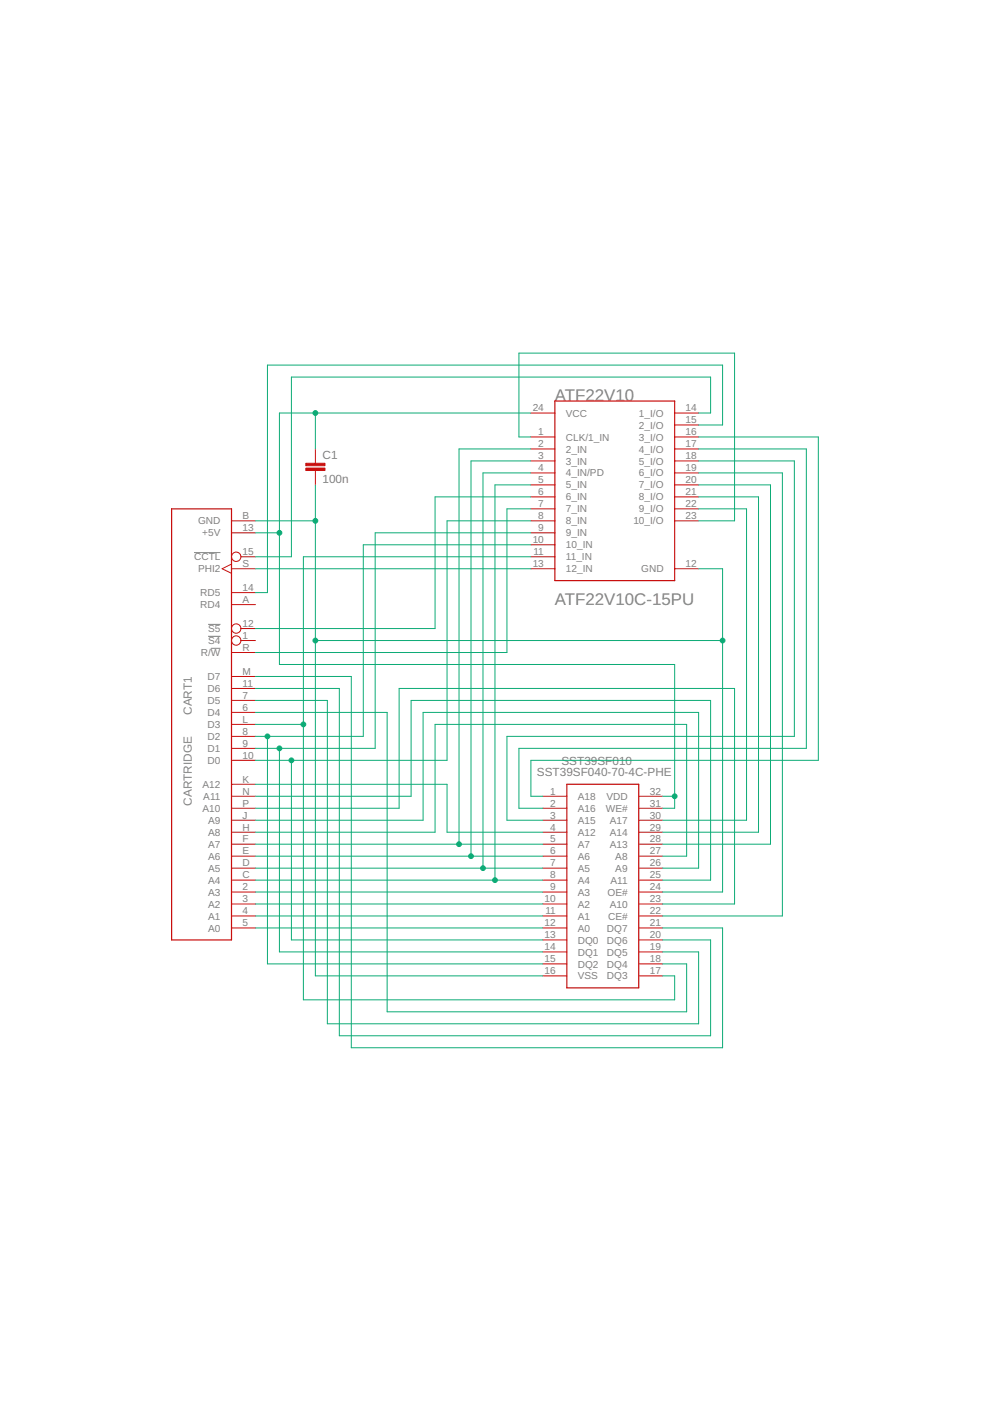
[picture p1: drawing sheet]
<svg xmlns="http://www.w3.org/2000/svg" width="210mm" height="297mm" viewBox="0 0 210 297" stroke-linecap="round" stroke-linejoin="round" font-family="sans-serif">
<path d="M41.1 117.2h5.6M44.1 134.9h2.6M44.1 132.4h2.6M44.7 137.5h2" fill="none" stroke="#808080" stroke-width=".21"/>
<path d="M117.6 85h25.4v38.1h-25.4zM36.4 107.9h12.7v91.4h-12.7zM120.2 166.3h15.2v43.1h-15.2z" fill="none" stroke="#c90d0c" stroke-width=".25"/>
<g fill="none" stroke="#c90d0c" stroke-width=".21">
<path d="M66.9 95.2v3M66.9 99.8v3M112.6 87.6h5.1M112.6 95.2h5.1M112.6 97.7h5.1M112.6 92.6l5.1 .1M143 87.6h.1M143 90.1h.1M143 92.6l.1 .1M143 95.2h.1M143 97.7h.1M143 87.6h5.1"/>
<path d="M143 95.2h5.1M143 97.7h5.1M143 92.6h5.1M143 90.1h5.1M49.1 113h5.1M49.1 110.4h5.1M49.1 119.6l-2 1 2 1M51.1 118h3.1M112.6 118l5.1 .1M112.6 113h5.1M112.6 110.4h5.1M112.6 102.8h5.1"/>
<path d="M112.6 105.3l5.1 .1M112.6 107.9h5.1M112.6 115.5h5.1M112.6 100.3h5.1M143 100.3h.1M143 102.8h.1M143 102.8h5.1M143 100.3h5.1M148.1 110.4h-5M148.1 105.3l-5 .1M148.1 107.9h-5M49.1 120.6h5.1"/>
<path d="M49.1 138.3h5.1M49.1 128.2h5.1M49.1 125.6h5.1M51.1 135.8h3.1M51.1 133.3h3.1M112.6 120.6h5.1M143 120.6h5.1M143 120.6h.1M49.1 158.7h5.1M49.1 156.1h5.1M49.1 153.6h5.1M49.1 151h5.1"/>
<path d="M49.1 148.5h5.1M49.1 146h5.1M49.1 143.4h5.1M49.1 179h5.1M49.1 176.4h5.1M49.1 173.9h5.1M49.1 171.4h5.1M49.1 168.8h5.1M49.1 166.3h5.1M49.1 161.2h5.1M115.1 179h5.1M115.1 176.4h5.1"/>
<path d="M115.1 173.9h5.1M115.1 171.4h5.1M115.1 168.8h5.1M135.4 179h5.1M135.4 176.4h5.1M135.4 173.9h5.1M135.4 171.4h5.1M135.4 168.8h5.1M49.1 196.7h5.1M49.1 194.2h5.1M49.1 191.7h5.1M49.1 189.1h5.1"/>
<path d="M49.1 186.6h5.1M49.1 184.1h5.1M49.1 181.5h5.1M115.1 196.7h5.1M115.1 194.2h5.1M115.1 191.7h5.1M115.1 189.1h5.1M115.1 186.6h5.1M115.1 184.1h5.1M115.1 181.5h5.1M115.1 199.3h5.1M135.4 196.7h5.1"/>
<path d="M135.4 194.2h5.1M135.4 191.7h5.1M135.4 189.1h5.1M135.4 186.6h5.1M135.4 184.1h5.1M135.4 181.5h5.1M135.4 199.3h5.1M115.1 201.8h5.1M115.1 204.4h5.1M115.1 206.9h5.1M135.4 201.8h5.1M135.4 204.4h5.1"/>
<path d="M135.4 206.9h5.1"/>
<circle cx="50.1" cy="118" r=".99"/>
<circle cx="50.1" cy="135.8" r=".99"/>
<circle cx="50.1" cy="133.3" r=".99"/>
</g>
<g fill="#c90d0c" stroke="#c90d0c" stroke-width=".21">
<path d="M64.8 99.3h4.1v.5h-4.1z"/>
<path d="M64.8 98.2h4.1v.5h-4.1z"/>
</g>
<g fill="none" stroke="#0dab76" stroke-width=".21">
<path d="M66.9 87.6v7.6M112.6 92.6h-2.6v-17.7h45.7v35.5h-7.6M112.6 87.6h-53.4v53.3h83.8v30.5h-2.5M112.6 97.7h-12.7v83.8M112.6 95.2h-15.3v83.8M148.1 90.1h5.1v-12.7h-96.5v48.2h-2.5M148.1 92.6h25.4v68.6h-60.9v7.6h2.5M148.1 95.2h22.9v63.5h-61v12.7h5.1M148.1 87.6h2.6v-7.7h-88.9v38.1h-7.6M148.1 97.7h20.3v58.4h-60.9v17.8h7.6M54.2 110.4h12.7M54.2 113h5"/>
<path d="M66.9 102.8v104.1h48.2M112.6 110.4h-17.8v50.8h-40.6M112.6 118h-48.3v94h78.7v-5.1h-2.5M112.6 113h-33.1v45.7h-25.3M112.6 102.8h-7.7v83.8M112.6 100.3h-10.2v83.8M112.6 105.3h-20.4v28h-38M112.6 115.5h-35.6v40.6h-22.8M112.6 107.9h-5.1v30.4h-53.3M148.1 100.3h17.8v93.9h-25.4M148.1 102.8h15.3v76.2h-22.9M148.1 105.3h12.7v71.1h-20.3"/>
<path d="M148.1 107.9h10.2v66h-17.8M54.2 120.6h58.4M66.9 135.8h86.3M148.1 120.6h5.1v68.5h-12.7M54.2 143.4h20.3v78.7h78.7v-25.4h-12.7M54.2 151h27.9v63.5h63.5v-10.1h-5.1M54.2 153.6h10.1M54.2 148.5h15.2v68.6h78.7v-15.3h-7.6M54.2 146h17.7v73.6h78.8v-20.3h-10.2M56.7 156.1v48.3h58.4M59.2 158.7v43.1h55.9M54.2 168.8h33v-20.3h63.5v38.1h-10.2"/>
<path d="M54.2 171.4h30.4v-25.4h71.1v45.7h-15.2M54.2 173.9h35.5v-22.9h58.4v33.1h-7.6M54.2 176.4h38v-22.8h53.4v27.9h-5.1M54.2 179h60.9M54.2 166.3h40.6v10.1h20.3M61.8 161.2v38.1h53.3M140.5 168.8h2.5M54.2 189.1h60.9M54.2 196.7h60.9M54.2 194.2h60.9M54.2 191.7h60.9M54.2 186.6h60.9"/>
<path d="M54.2 184.1h60.9M54.2 181.5h60.9"/>
</g>
<g fill="#0dab76" stroke="#0dab76" stroke-width=".21">
<circle cx="66.9" cy="135.8" r=".51"/>
<circle cx="153.2" cy="135.8" r=".51"/>
<circle cx="66.9" cy="110.4" r=".51"/>
<circle cx="143" cy="168.8" r=".51"/>
<circle cx="59.2" cy="113" r=".51"/>
<circle cx="66.9" cy="87.6" r=".51"/>
<circle cx="104.9" cy="186.6" r=".51"/>
<circle cx="102.4" cy="184.1" r=".51"/>
<circle cx="99.9" cy="181.5" r=".51"/>
<circle cx="97.3" cy="179" r=".51"/>
<circle cx="56.7" cy="156.1" r=".51"/>
<circle cx="59.2" cy="158.7" r=".51"/>
<circle cx="61.8" cy="161.2" r=".51"/>
<circle cx="64.3" cy="153.6" r=".51"/>
</g>
<g font-size="3.6" fill="#808080">
<text x="117.6" y="85">ATF22V10</text>
<text x="117.6" y="128.2">ATF22V10C-15PU</text>
</g>
<g font-size="2.5" fill="#808080">
<text x="68.4" y="97.3">C1</text>
<text x="68.4" y="102.4">100n</text>
<text x="40.7" y="151.6" transform="rotate(-90 40.7 151.6)">CART1</text>
<text x="113.8" y="164.6">SST39SF040-70-4C-PHE</text>
<text x="119" y="162.1">SST39SF010</text>
<text x="40.7" y="170.8" transform="rotate(-90 40.7 170.8)">CARTRIDGE</text>
</g>
<g font-size="2.1" fill="#808080">
<text x="112.9" y="87.2">24</text>
<text x="120" y="88.3">VCC</text>
<text x="135.5" y="88.3">1_I/O</text>
<text x="145.4" y="87.2">14</text>
<text x="145.4" y="89.8">15</text>
<text x="114.1" y="94.8">2</text>
<text x="114.1" y="92.3">1</text>
<text x="120" y="95.9">2_IN</text>
<text x="120" y="93.4">CLK/1_IN</text>
<text x="135.5" y="90.9">2_I/O</text>
<text x="135.5" y="93.4">3_I/O</text>
<text x="135.5" y="95.9">4_I/O</text>
<text x="145.4" y="92.3">16</text>
<text x="145.4" y="94.8">17</text>
<text x="114.1" y="97.4">3</text>
<text x="114.1" y="99.9">4</text>
<text x="120" y="98.5">3_IN</text>
<text x="120" y="101">4_IN/PD</text>
<text x="135.5" y="98.5">5_I/O</text>
<text x="135.5" y="101">6_I/O</text>
<text x="145.4" y="97.4">18</text>
<text x="145.4" y="99.9">19</text>
<text x="114.1" y="102.4">5</text>
<text x="114.1" y="105">6</text>
<text x="114.1" y="107.5">7</text>
<text x="120" y="103.6">5_IN</text>
<text x="120" y="106.1">6_IN</text>
<text x="135.5" y="103.6">7_I/O</text>
<text x="135.5" y="106.1">8_I/O</text>
<text x="145.4" y="102.4">20</text>
<text x="145.4" y="105">21</text>
<text x="145.4" y="107.5">22</text>
<text x="42" y="111.2">GND</text>
<text x="42.9" y="113.7">+5V</text>
<text x="51.4" y="112.6">13</text>
<text x="51.4" y="110.1">B</text>
<text x="114.1" y="110.1">8</text>
<text x="114.1" y="112.6">9</text>
<text x="120" y="108.6">7_IN</text>
<text x="120" y="111.2">8_IN</text>
<text x="120" y="113.7">9_IN</text>
<text x="134.3" y="111.2">10_I/O</text>
<text x="135.5" y="108.6">9_I/O</text>
<text x="145.4" y="110.1">23</text>
<text x="41.2" y="118.8">CCTL</text>
<text x="51.4" y="117.7">15</text>
<text x="112.9" y="115.1">10</text>
<text x="113.1" y="117.7">11</text>
<text x="120" y="116.3">10_IN</text>
<text x="120" y="118.8">11_IN</text>
<text x="42" y="121.3">PHI2</text>
<text x="51.4" y="120.2">S</text>
<text x="51.4" y="125.3">14</text>
<text x="112.9" y="120.2">13</text>
<text x="120" y="121.3">12_IN</text>
<text x="136" y="121.3">GND</text>
<text x="145.4" y="120.2">12</text>
<text x="42.5" y="129">RD4</text>
<text x="42.5" y="126.4">RD5</text>
<text x="51.4" y="127.8">A</text>
<text x="44.1" y="136.6">S4</text>
<text x="44.1" y="134">S5</text>
<text x="51.4" y="135.5">1</text>
<text x="51.4" y="132.9">12</text>
<text x="51.4" y="138">R</text>
<text x="42.6" y="139.1">R/W</text>
<text x="51.4" y="143.1">M</text>
<text x="44" y="149.3">D5</text>
<text x="44" y="146.7">D6</text>
<text x="44" y="144.2">D7</text>
<text x="51.4" y="148.2">7</text>
<text x="51.4" y="145.6">11</text>
<text x="44" y="154.3">D3</text>
<text x="44" y="151.8">D4</text>
<text x="51.4" y="155.8">8</text>
<text x="51.4" y="153.2">L</text>
<text x="51.4" y="150.7">6</text>
<text x="44" y="162">D0</text>
<text x="44" y="159.4">D1</text>
<text x="44" y="156.9">D2</text>
<text x="51.4" y="160.8">10</text>
<text x="51.4" y="158.3">9</text>
<text x="42.9" y="167">A12</text>
<text x="51.4" y="165.9">K</text>
<text x="42.9" y="172.1">A10</text>
<text x="43.1" y="169.6">A11</text>
<text x="51.4" y="173.5">J</text>
<text x="51.4" y="171">P</text>
<text x="51.4" y="168.5">N</text>
<text x="116.7" y="168.5">1</text>
<text x="116.7" y="171">2</text>
<text x="116.7" y="173.5">3</text>
<text x="122.5" y="169.6">A18</text>
<text x="122.5" y="172.1">A16</text>
<text x="128.4" y="172.1">WE#</text>
<text x="128.6" y="169.6">VDD</text>
<text x="137.8" y="168.5">32</text>
<text x="137.8" y="171">31</text>
<text x="137.8" y="173.5">30</text>
<text x="44.1" y="179.7">A7</text>
<text x="44.1" y="177.2">A8</text>
<text x="44.1" y="174.7">A9</text>
<text x="51.4" y="178.6">F</text>
<text x="51.4" y="176.1">H</text>
<text x="116.7" y="176.1">4</text>
<text x="116.7" y="178.6">5</text>
<text x="122.5" y="174.7">A15</text>
<text x="122.5" y="177.2">A12</text>
<text x="122.5" y="179.7">A7</text>
<text x="129.3" y="174.7">A17</text>
<text x="129.3" y="177.2">A14</text>
<text x="129.3" y="179.7">A13</text>
<text x="137.8" y="176.1">29</text>
<text x="137.8" y="178.6">28</text>
<text x="44.1" y="184.8">A5</text>
<text x="44.1" y="182.3">A6</text>
<text x="51.4" y="183.7">D</text>
<text x="51.4" y="181.2">E</text>
<text x="116.7" y="181.2">6</text>
<text x="116.7" y="183.7">7</text>
<text x="122.5" y="182.3">A6</text>
<text x="122.5" y="184.8">A5</text>
<text x="130.5" y="182.3">A8</text>
<text x="130.5" y="184.8">A9</text>
<text x="137.8" y="181.2">27</text>
<text x="137.8" y="183.7">26</text>
<text x="44.1" y="189.9">A3</text>
<text x="44.1" y="187.4">A4</text>
<text x="51.4" y="191.3">3</text>
<text x="51.4" y="188.8">2</text>
<text x="51.4" y="186.2">C</text>
<text x="115.5" y="191.3">10</text>
<text x="116.7" y="186.2">8</text>
<text x="116.7" y="188.8">9</text>
<text x="122.5" y="187.4">A4</text>
<text x="122.5" y="189.9">A3</text>
<text x="128.8" y="189.9">OE#</text>
<text x="129.4" y="187.4">A11</text>
<text x="137.8" y="186.2">25</text>
<text x="137.8" y="188.8">24</text>
<text x="137.8" y="191.3">23</text>
<text x="44.1" y="197.5">A0</text>
<text x="44.1" y="195">A1</text>
<text x="44.1" y="192.4">A2</text>
<text x="51.4" y="196.4">5</text>
<text x="51.4" y="193.9">4</text>
<text x="115.5" y="196.4">12</text>
<text x="115.6" y="193.9">11</text>
<text x="122.5" y="192.4">A2</text>
<text x="122.5" y="195">A1</text>
<text x="122.5" y="197.5">A0</text>
<text x="128.7" y="197.5">DQ7</text>
<text x="128.9" y="195">CE#</text>
<text x="129.3" y="192.4">A10</text>
<text x="137.8" y="193.9">22</text>
<text x="137.8" y="196.4">21</text>
<text x="115.5" y="198.9">13</text>
<text x="115.5" y="201.5">14</text>
<text x="122.5" y="200.1">DQ0</text>
<text x="122.5" y="202.6">DQ1</text>
<text x="128.7" y="200.1">DQ6</text>
<text x="128.7" y="202.6">DQ5</text>
<text x="137.8" y="198.9">20</text>
<text x="137.8" y="201.5">19</text>
<text x="115.5" y="204">15</text>
<text x="115.5" y="206.6">16</text>
<text x="122.5" y="205.1">DQ2</text>
<text x="122.5" y="207.7">VSS</text>
<text x="128.7" y="205.1">DQ4</text>
<text x="128.7" y="207.7">DQ3</text>
<text x="137.8" y="204">18</text>
<text x="137.8" y="206.6">17</text>
</g>
</svg>
